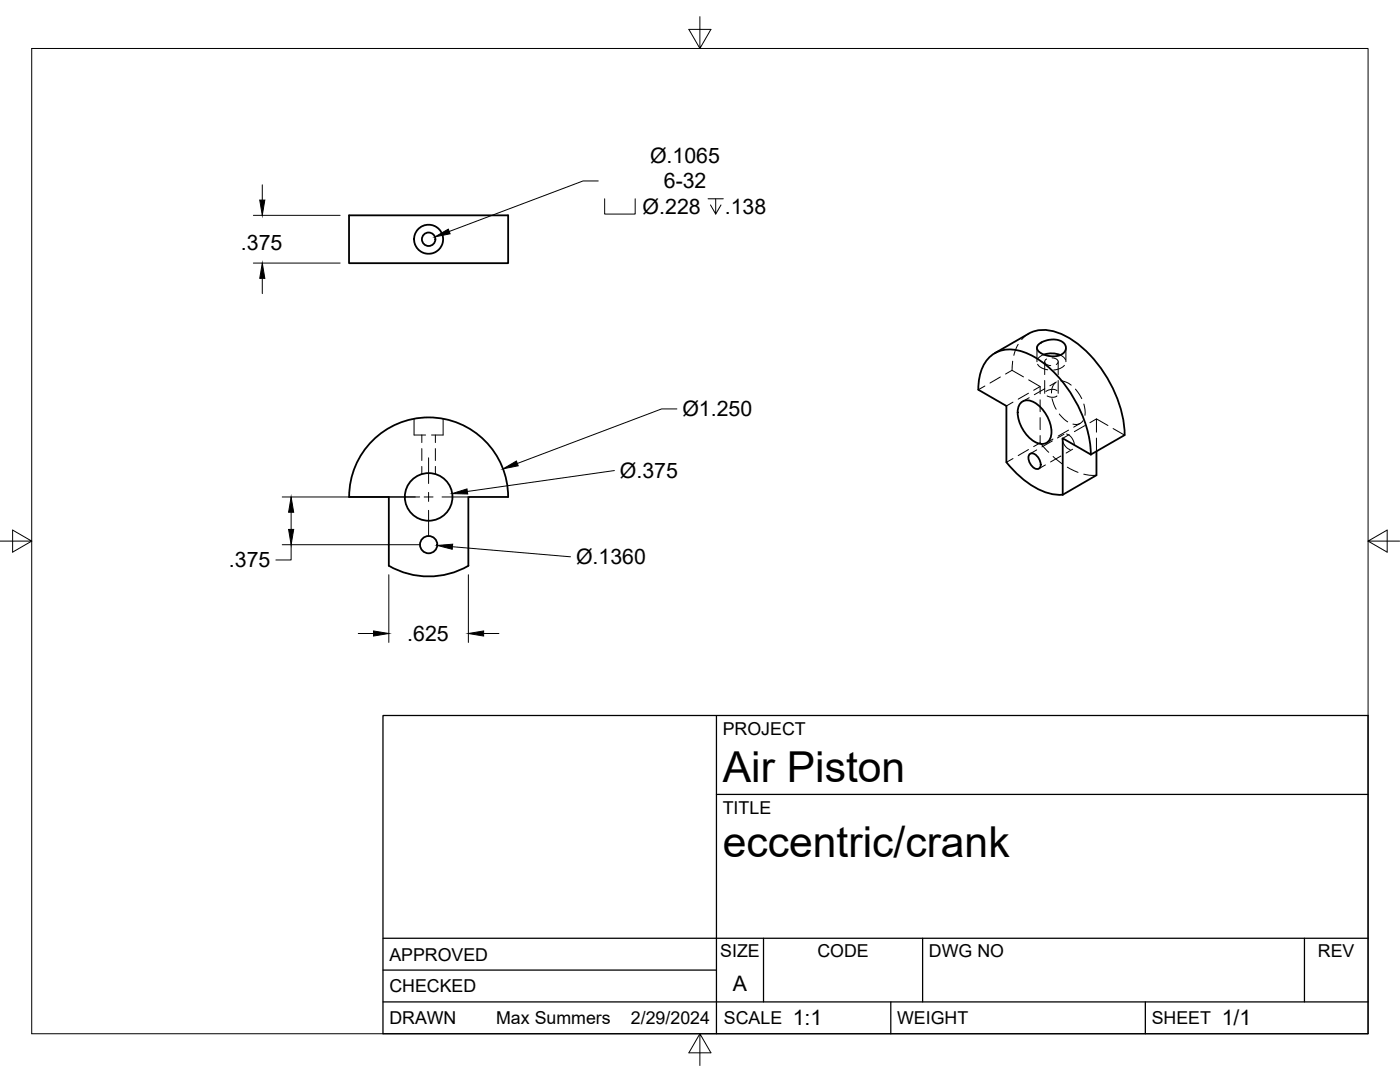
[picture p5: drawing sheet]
<svg xmlns="http://www.w3.org/2000/svg" width="279mm" height="216mm" viewBox="0 0 279 216" stroke-linecap="round" stroke-linejoin="round" font-family="sans-serif">
<!-- layer: Hidden -->
<g fill="none" stroke="#000" stroke-width=".2">
<path d="M196.6 77l-1.4 .8M199.6 75.2l-2 1.2M202 73.9l-1.3 .7M202.1 72.1l-.1 1.8 2.3 1.3M203.2 68.7l-.9 2.2M205.3 78.5l-2.1 1.2M205.3 66.6l-1.4 1.2M205.3 75.8l2.3 1.3v1.5M205.4 79.4l-1.3 .7M206.9 69.4v2.8M207.1 72.7l.8 .7 1.2 .4M207.6 79.8v2.3"/>
<path d="M207.6 77.1l-1.3 .8M208.3 70.8l-.7 .3-.5 .5M208.5 77.6l-2.1 1.2M208.5 72.2v2.5M208.5 75.9v2.6M208.9 71.6a.63 .63 0 0 0-.4 .7 .63 .63 0 0 0 .6 .5l.6 .2M209 79l.8 .3 .7-.1 .4-.2M210 79.5l.8 2.2M210 71.4a.86 .86 0 0 1 .9 .2 .86 .86 0 0 1 .2 .9l-.3 .2M210.7 76.4l-.6 .7-.3 1.3M210.8 76.2l-1.3 .8M210.9 78l-.9-.3-.8 .2-.5 .2"/>
<path d="M211.2 72.2v2.5M211.2 75.9v2.6M211.6 70.8l.7 .5 .4 .5M211.7 76l1.1 .2 1 .7M212.4 72.9l-.9 .6-1.2 .3M212.7 69.4v2.8M214.6 77.6l1.3 1.9M82.6 83.6v3.2h2.3M84.2 86.8v1.5M84.2 89.5v2.4M84.2 93.1v1.5M86.9 86.8v1.5"/>
<path d="M86.9 89.5v2.4M86.9 93.1v1.5M88.4 83.6v3.2h-2.3M202.2 91.5l-1.3 .7M202.2 80.2l-1.3 .8M205.3 89.7l-2.1 1.2M206.9 89.8l-1.3 .7M207.6 88.4l1.7 1.9M207.6 88.4l-1.3 .7M207.6 83.3v2.4M207.6 86.9v1.5M208.6 92.8l-1.3 .7"/>
<path d="M210 88l-2.1 1.2M210.1 87.6l-1.2 .8M210.2 91.1l1.8 1.5M211.4 82.6l.9 1 .8 .6M211.7 91l-2 1.2M212 87.4a2.58 2.58 0 0 0 1.6 2.3M212.3 86.7l-1.3 .7M212.9 86.6a2.49 2.49 0 0 1 1.5 2.3M213 93.2l2.1 1.1M213.3 85.8l-2.1 1.2M213.4 86.7l-1.3 .8M214.1 89.6l-1.3 .8"/>
<path d="M215.6 84.5l-1.3 .7M216.1 83.9v.1a1.77 1.77 0 0 1-2 .6M216.3 94.6l1.1 .2h1.4M216.3 80.6l.2 1.2v1.1M216.5 84.9l-2.1 1.2M218.8 87.4v2.7M218.8 83.6l-1.3 .7M221.1 84.9l-2.3-1.3v2.6M222.1 85.5l2.3 1.3"/>
</g>
<!-- layer: Visible -->
<g fill="none" stroke="#000" stroke-width=".36">
<path d="M69.7 43h31.7v9.5h-31.7zM205.3 66.6l-6.8 3.9M205.3 66.6a7.9 7.9 0 0 1 7.9 .7 24.8 24.8 0 0 1 11.3 19.5M207.2 68.7l1-.5 .9-.3 1.8-.1 .9 .3 .6 .5 .3 .5v.5l-.2 .6-.8 .6-1.2 .3-1.3-.1-1.2-.4-.8-.6-.3-.7zM208.4 70.7l1.6-.2 1.6 .3M69.7 99.2h7.9v13.7M69.7 99.2a15.9 15.9 0 0 1 15.8-15.9 15.9 15.9 0 0 1 15.9 15.9M101.4 99.2h-7.9v13.7M203.7 80.4a2.43 2.43 0 0 1 3.4 .3 7.3 7.3 0 0 1 2.7 6.2 1.98 1.98 0 0 1-3.3 1.2 7.2 7.2 0 0 1-3.3-6.6zM205.5 90.6a1.49 1.49 0 0 1 2 1.2 1.32 1.32 0 0 1-.3 1.8 2.13 2.13 0 0 1-1.7-3zM217.7 90.7a24.8 24.8 0 0 0-11.2-19.5 8.1 8.1 0 0 0-8-.7 7.2 7.2 0 0 0-3.2 5.8l-.1 1.5 5.7 3.2v11.2a16.5 16.5 0 0 0 9.4 6.4l1.8 .1M217.7 90.7l-5.6-3.2v11.2"/>
<path d="M218.8 90.1v4.7l-6.7 3.9M224.4 86.8l-6.7 3.9M93.5 112.9a15.9 15.9 0 0 1-15.9 0"/>
<circle cx="85.5" cy="47.7" r="2.9"/>
<circle cx="85.5" cy="47.7" r="1.34"/>
<circle cx="85.5" cy="99.2" r="4.8"/>
<circle cx="85.5" cy="108.7" r="1.73"/>
</g>
<!-- layer: Border -->
<path d="M6.3 9.7h266.7v196.6h-266.7zM139.7 3.3v6.4l2.2-3.8h-4.4l2.2 3.8M0 108h6.3l-3.8-2.2v4.4l3.8-2.2M273 108l3.8 2.2v-4.4l-3.8 2.2h6.4M139.7 206.3l-2.2 3.8h4.4l-2.2-3.8v6.3" fill="none" stroke="#000" stroke-width=".2"/>
<!-- layer: Titleblock -->
<path d="M76.4 142.8h196.6v63.5h-196.6zM143 158.5h130M143 142.8v63.5M76.4 199.9h196.6M76.4 193.6h66.6M76.4 187.2h196.6M152.4 187.2v12.7M177.8 199.9v6.4M184.1 187.2v12.7M228.6 199.9v6.4M260.3 187.2v12.7" fill="none" stroke="#000" stroke-width=".25"/>
<!-- layer: FD_Dimensions -->
<g fill="none" stroke="#000" stroke-width=".2">
<path d="M52.3 36.9v3M119.4 36.1h-3l-26.7 10.1M120.7 39.7v3h6.1v-3M141.3 39.7h3.1M142.8 39.7v3l-1-1.8M50.6 43h17.3M50.6 52.5h17.3M52.3 55.5v3.1M143.9 40.9l-1.1 1.8M56.3 99.2h27.5M122.6 93.9l-29.3 4.2M135.1 81.6h-3.1l-28.7 10.9"/>
<path d="M56.3 108.7h27.5M58.1 108.7v3h-3M58.1 102.2v3.4M77.6 114.7v13.5M90.3 109.1l23.6 2M93.5 114.7v13.5M71.5 126.4h3M96.5 126.4h3.1"/>
</g>
<path d="M51.8 39.9h1.1l-.6 3.1zM52.3 52.5l.6 3h-1.1zM86.8 47.3l2.7-1.6 .3 1zM90.3 98.5l2.9-.9 .1 1zM100.4 93.6l2.7-1.6 .3 .9zM58.1 99.2l.5 3h-1zM57.6 105.6h1l-.5 3.1zM87.3 108.8l3-.2v1zM74.5 125.9l3.1 .5-3.1 .5zM93.5 126.4l3-.5v1z" fill="#000" stroke="#000" stroke-width=".2"/>
<!-- layer: Smart Centers -->
<path d="M77.7 99.2h5.2M84.6 99.2h1.8M85.5 91.4v5.1M85.5 98.3v1.8M88.2 99.2h5.1M85.5 101.8v5.2" fill="none" stroke="#000" stroke-width=".2"/>
<g font-size="8.5">
<text x="144.3" y="156">Air Piston</text>
<text x="144.3" y="171">eccentric/crank</text>
</g>
<g font-size="4.3">
<text x="129.7" y="32.4">Ø.1065</text>
<text x="132.5" y="37.6">6-32</text>
<text x="128.2" y="42.7">Ø.228</text>
<text x="144.7" y="42.7">.138</text>
<text x="48.1" y="49.8">.375</text>
<text x="136.2" y="83.1">Ø1.250</text>
<text x="123.7" y="95.4">Ø.375</text>
<text x="45.7" y="113.2">.375</text>
<text x="115" y="112.6">Ø.1360</text>
<text x="81.3" y="127.9">.625</text>
<text x="146.3" y="197.7">A</text>
<text x="158.2" y="204.6">1:1</text>
<text x="243.8" y="204.6">1/1</text>
</g>
<g font-size="3.5">
<text x="144.3" y="146.6">PROJECT</text>
<text x="144.3" y="162.3">TITLE</text>
<text x="77.7" y="191.7">APPROVED</text>
<text x="143.7" y="191">SIZE</text>
<text x="163.1" y="191">CODE</text>
<text x="185.4" y="191">DWG NO</text>
<text x="263" y="191">REV</text>
<text x="77.7" y="198">CHECKED</text>
<text x="77.7" y="204.4">DRAWN</text>
<text x="99" y="204.4">Max Summers</text>
<text x="125.9" y="204.4">2/29/2024</text>
<text x="144.5" y="204.4">SCALE</text>
<text x="179" y="204.4">WEIGHT</text>
<text x="229.8" y="204.4">SHEET</text>
</g>
</svg>
